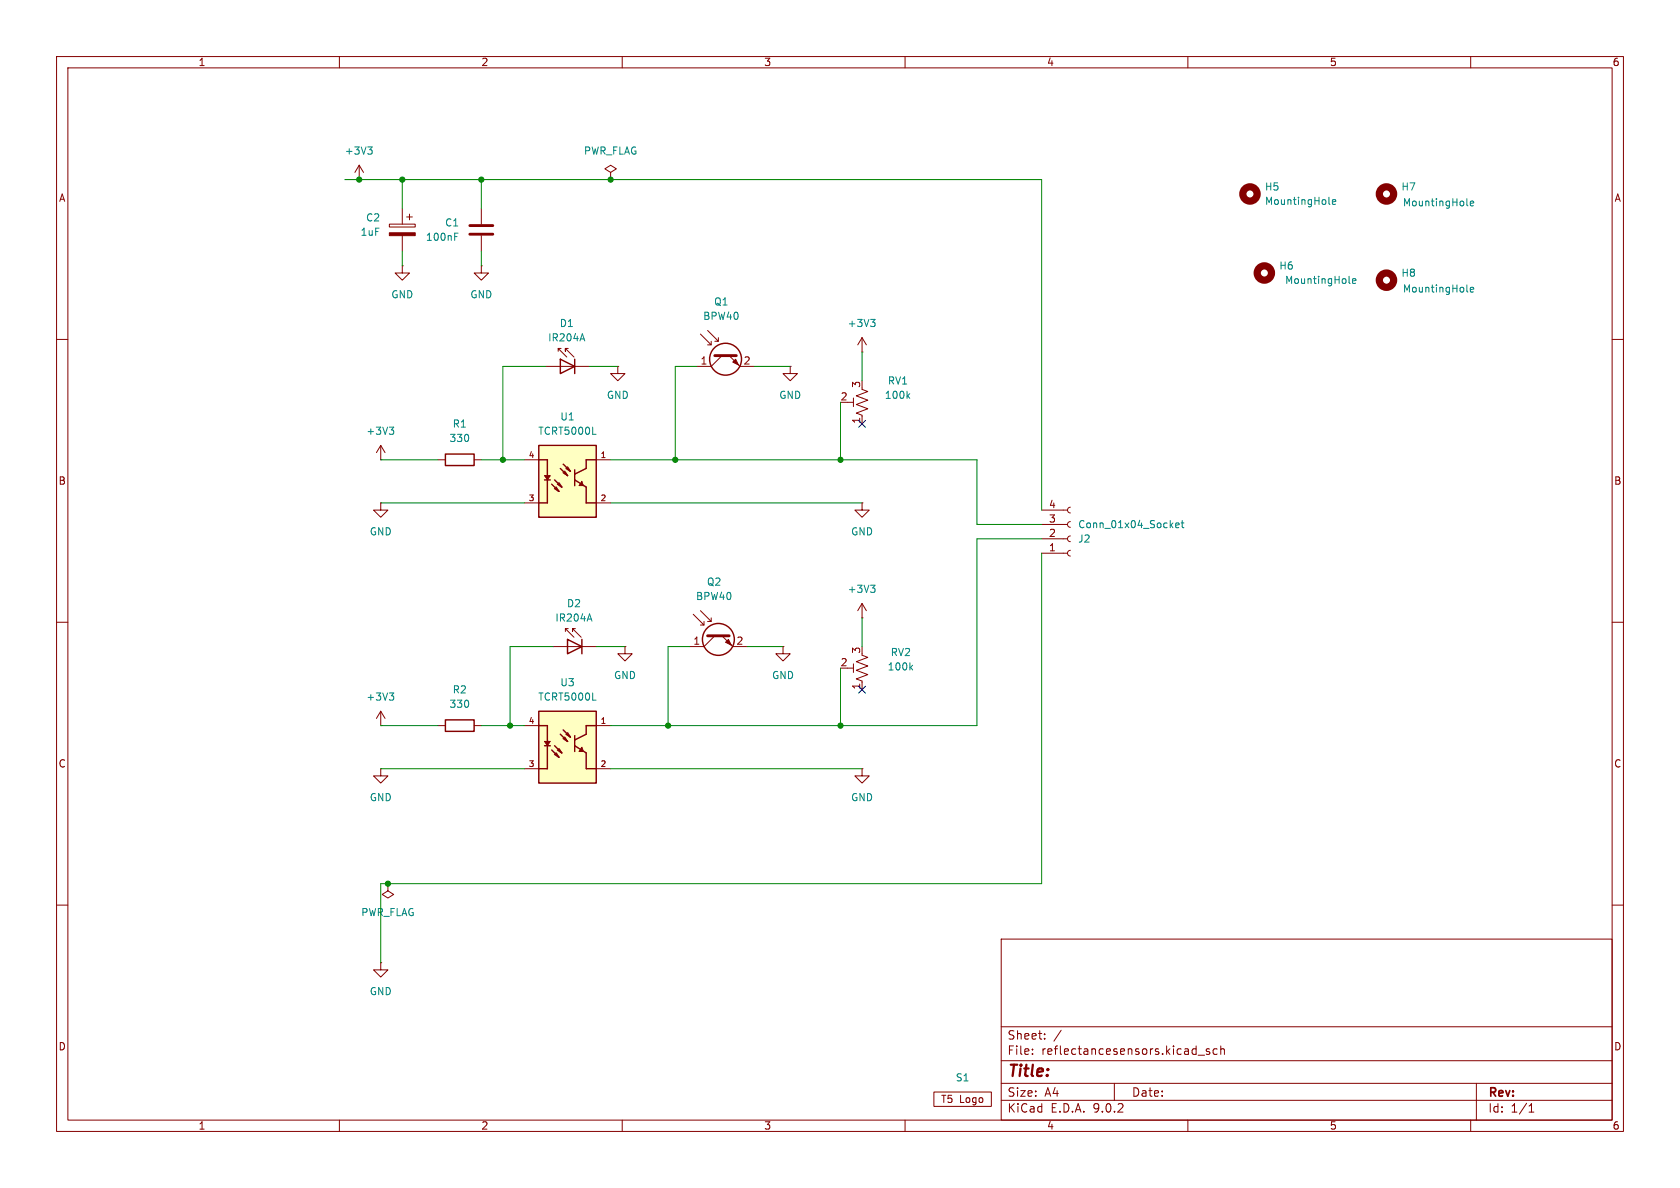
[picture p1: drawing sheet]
<svg xmlns="http://www.w3.org/2000/svg" width="297mm" height="210mm" viewBox="0 0 297 210" stroke-linecap="round" stroke-linejoin="round" font-family="sans-serif">
<path d="M0 0h297v210h-297z" fill="#fff" stroke="#fff" stroke-width=".18"/>
<g fill="none" stroke="#840000" stroke-width=".18">
<path d="M10 10h277v190h-277zM12 12h273v186h-273zM60 10v2M110 10v2M160 10v2M210 10v2M260 10v2M85.1 36.8v2.8M71.1 47v1.3h-1.3l1.3 1.2 1.3-1.2h-1.3M71.1 47h.1M85.1 47v1.3h-1.3l1.3 1.2 1.3-1.2h-1.3M85.1 47h.1"/>
<path d="M85.1 41.7v2.8M152.4 59.7l-.8 1.3M152.4 59.7l.8 1.3M152.4 59.7v2.5M10 60h2M152.4 62.2h.1M285 60h2M10 110h2M97.8 114.3h7.6M99.9 111.6v-.5l1.6 1.5M99.9 111.1h.6M101.7 111.1h-.5v.5v-.5l1.5 1.5"/>
<path d="M110.5 114.3v1.3h1.3l-1.3 1.2-1.3-1.2h1.3M110.5 114.3h.1M122.6 108.6l1.9 1.9h-.7M123.8 108l1.9 1.9h-.6M124.5 109.9v.6M125.7 109.2v.7M126.4 112.4l-1.9 1.9h-2.6M127.6 112.4l1.9 1.9h2.6M285 110h2M10 160h2M177 166h108v32h-108zM285 160h2"/>
<path d="M60 198v2M110 198v2M160 198v2M177 194.5h108M177 191.5h108M177 187.5h108M177 181.5h108M182.5 186.3v.1M182.5 185.5v.1M184.7 183.6v.1M184.7 182.8v.1M187.6 182.1l-1.3 2"/>
<path d="M197 191.5v3M210 198v2M211.8 186.5h1.2M213.8 185.5l-.3-.1-.3 .2 .1 .2 .5 .2v.3h-.6M215.2 185.5l-.5-.1-.2 .3v.4l.1 .2h.6M215.8 185.5l.2-.1 .4 .1 .1 .9M215.8 184.9v1.5M260 198v2M261 191.5v6.5M270.3 196.6h.9M270.3 195.5l.4-.4v1.5"/>
</g>
<path d="M83.1 39.9h4M83.1 41.4h4M125.1 112.4h3.8" fill="none" stroke="#840000" stroke-width=".51"/>
<g fill="none" stroke="#840000" stroke-width=".25">
<path d="M100.3 113l2.6 1.3-2.6 1.3zM102.9 113v2.6"/>
<circle cx="127" cy="113" r="2.82"/>
</g>
<path d="M128.3 113.5l.5-.5 .5 1z" fill="#840000" stroke="#840000" stroke-width=".18"/>
<path d="M80.4 41.8h.4M80.4 41.2h.6M153.9 56.5h.8l-.4 .4M154.5 56.9l.2 .3v.3l-.2 .2M104.2 108.5l.4 1.3" fill="none" stroke="#008484" stroke-width=".18"/>
<path d="M95.2 125.7h10.2v12.7h-10.2z" fill="#ffffc2"/>
<g fill="none" stroke="#840000" stroke-width=".25">
<path d="M78.7 127.3h5.1v2h-5.1zM95.2 125.7h10.2v12.7h-10.2zM95.2 128.3h1.6v2.8M96.3 131.8h1M96.8 131.8v4.1h-1.6M97.5 132.6l1.3 1.3M98 131.8l1.3 1.3M98 133.4l.8 .5M98.3 133.1l.5 .8M98.6 132.6l.7 .5M98.8 132.3l.5 .8M99.1 129.8l1.2 1.3"/>
<path d="M99.6 129l1.2 1.3M99.6 130.6l.7 .5M99.8 130.3l.5 .8M100.1 129.8l.7 .5M100.3 129.5l.5 .8M101.6 131.8l2 1.3v2.8h1.8M101.6 130v2.8M105.4 128.3h-1.8v1.5l-2 1"/>
<circle cx="128.3" cy="63.5" r="2.82"/>
</g>
<g fill="#840000" stroke="#840000" stroke-width=".18">
<path d="M96.3 131.1h1l-.5 .7z"/>
<path d="M102.9 132.1l.2 .7h-.7z"/>
<path d="M129.5 64l.5-.5 .6 1z"/>
</g>
<g fill="none" stroke="#840000" stroke-width=".18">
<path d="M123.8 59.1l1.9 1.9h-.6M125.1 58.4l1.9 1.9h-.6M127 59.7v.6M125.7 60.3v.7M127.6 62.9l-1.9 1.9h-2.5M128.9 62.9l1.9 1.9h2.5M139.7 64.8v1.2h1.3l-1.3 1.3-1.3-1.3h1.3M139.7 64.8h.1M149.9 71.1h1M150.9 70.4v1.5M152.4 68.8l1 .4-2 .8 2 .7-2 .8 2 .8-2 .7 1 .4v1.5M138.4 114.3v1.3h1.3l-1.3 1.2-1.2-1.2h1.2"/>
<path d="M138.4 114.3h.1M149.9 118.1h1M150.9 117.3v1.6M152.4 109.2h.1M152.4 115.8l1 .4-2 .8 2 .7-2 .8 2 .8-2 .7 1 .4v1.5M152.4 106.7v2.5M152.4 106.7l-.8 1.3M152.4 106.7l.8 1.3M67.3 135.9v1.3h1.3l-1.3 1.2-1.3-1.2h1.3M67.3 135.9h.1M67.3 128.3h.1M67.3 125.7l-.8 1.3"/>
<path d="M67.3 125.7l.8 1.3M67.3 125.7v2.6M77.5 128.3h1.2M83.8 128.3h1.3M92.7 128.3h2.5M92.7 135.9h2.5M105.4 128.3h2.5M105.4 135.9h2.5M152.4 135.9v1.3h1.3l-1.3 1.2-1.3-1.2h1.3M152.4 135.9h.1M68.6 156.2v1.3l1 .6-1 .7-1-.7 1-.6M68.6 156.2h.1"/>
<path d="M67.3 170.2v1.3h-1.3l1.3 1.2 1.3-1.2h-1.3M67.3 170.2h.1M165.1 193h10.2v2.6h-10.2z"/>
</g>
<g fill="none" stroke="#008484" stroke-width=".18">
<path d="M234.9 36l.2 .1M235.5 35.7l.6-.1v-.2l-.4-.1-.2 .2 .1 .6h.5M238.5 49.9l.2 .2M239.1 49.7l.6-.1-.1-.3h-.3l-.2 .1 .1 .6h.4M160.5 69.9l.3 .5M160.8 69.6l-.4 .5M153.9 103.4h.8l-.4 .5M154.5 103.9l.2 .3v.3l-.2 .2M161 118l.3 .4M161.3 117.6l-.4 .5M68.8 122.5h.8l-.4 .5M69.4 123l.2 .2v.3l-.2 .3"/>
<path d="M104.8 123.8h.6"/>
</g>
<path d="M126.4 62.9h3.8" fill="none" stroke="#840000" stroke-width=".51"/>
<g fill="none" stroke="#840000" stroke-width="1.3">
<circle cx="221" cy="34.3" r="1.27"/>
<circle cx="223.5" cy="48.3" r="1.27"/>
</g>
<path d="M95.2 78.7h10.2v12.7h-10.2z" fill="#ffffc2"/>
<g fill="none" stroke="#840000" stroke-width=".25">
<path d="M95.2 78.7h10.2v12.7h-10.2zM99.1 63.5l2.5 1.3-2.5 1.2zM101.6 63.5v2.5M78.7 80.3h5.1v2h-5.1zM95.2 81.3h1.6v2.8M96.3 84.8h1M96.8 84.8v4.1h-1.6M97.5 85.6l1.3 1.3M98 84.8l1.3 1.3M98 86.4l.8 .5M98.3 86.1l.5 .8M98.6 85.6l.7 .5"/>
<path d="M98.8 85.3l.5 .8M99.1 82.8l1.2 1.3M99.6 82l1.2 1.3M99.6 83.6l.7 .5M99.8 83.3l.5 .8M100.1 82.8l.7 .5M100.3 82.6l.5 .7M101.6 84.8l2 1.3v2.8h1.8M101.6 83.1v2.8M105.4 81.3h-1.8v1.5l-2 1"/>
</g>
<g fill="#840000" stroke="#840000" stroke-width=".18">
<path d="M96.3 84.1h1l-.5 .7z"/>
<path d="M102.9 85.1l.2 .8h-.7z"/>
<path d="M68.8 41.1h4.6v.6h-4.6z"/>
</g>
<g fill="none" stroke="#840000" stroke-width=".18">
<path d="M63.5 31.8h.1M63.5 29.2l.8 1.3M63.5 29.2l-.8 1.3M63.5 29.2v2.6M68.8 39.6h4.6v.5h-4.6zM71.1 36.8v2.8M71.9 38.4h1M72.4 37.8v1.1M107.9 30.5l-1-.7 1-.6 1.1 .6-1.1 .7v1.3M107.9 31.8h.1M71.1 41.7v2.8M67.3 78.7l-.8 1.3"/>
<path d="M67.3 78.7l.8 1.3M67.3 78.7v2.6M96.5 64.8h7.6M98.7 62.1v-.5l1.5 1.5M98.7 61.6h.5M100.5 61.6h-.6v.5v-.5l1.6 1.5M109.2 64.8v1.2h1.3l-1.3 1.3-1.3-1.3h1.3M109.2 64.8h.1M67.3 81.3h.1M67.3 88.9v1.3h1.3l-1.3 1.2-1.3-1.2h1.3M67.3 88.9h.1M77.5 81.3h1.2"/>
<path d="M83.8 81.3h1.3M92.7 81.3h2.5M92.7 88.9h2.5M105.4 81.3h2.5M105.4 88.9h2.5M152.4 88.9v1.3h1.3l-1.3 1.2-1.3-1.2h1.3M152.4 88.9h.1M184.1 97.8h4.6M184.1 95.3h4.6M184.1 92.7h4.6M184.1 90.2h4.6M189.2 97.3l-.3 .1-.2 .4 .2 .3 .3 .2"/>
<path d="M189.2 94.7l-.3 .2-.2 .4 .2 .3 .3 .2M189.2 92.2l-.3 .2-.2 .3 .2 .4 .3 .1M189.2 89.7l-.3 .1-.2 .4 .2 .3 .3 .2"/>
</g>
<g fill="none" stroke="#008484" stroke-width=".18">
<path d="M65 26h.8l-.4 .5M65.6 26.5l.2 .2v.3l-.2 .2M259.3 36.2l.2 .2M259.9 36l.6-.2v-.2l-.4-.1-.2 .2 .1 .6h.5M103 59l.4 1.3M259.3 51.5l.2 .1M259.9 51.2l.6-.1v-.3h-.4l-.2 .2 .1 .6h.5M68.8 75.5h.8l-.4 .5M69.4 76l.2 .2v.3l-.2 .3M104.8 76.8h.6M207.8 92.9l.7-.2-.1-.2-.4-.1-.2 .2 .1 .6h.5M208.8 92.4h.5"/>
<path d="M209 92v1.1l.3 .2"/>
</g>
<g fill="none" stroke="#840000" stroke-width="1.3">
<circle cx="245.1" cy="34.3" r="1.27"/>
<circle cx="245.1" cy="49.5" r="1.27"/>
</g>
<g fill="none" stroke="#008400" stroke-width=".18">
<path d="M61 31.8h123.1v58.4M71.1 31.8v5M85.1 31.8v5M71.1 44.5v2.5M85.1 44.5v2.5M96.5 64.8h-7.6v16.5M104.1 64.8h5.1M123.2 64.8h-3.8v16.5M133.3 64.8h6.4M148.6 71.1v10.2M152.4 62.2v5.1M67.3 81.3h10.2"/>
<path d="M67.3 88.9h25.4M85.1 81.3h7.6M107.9 81.3h64.8v11.4h11.4M107.9 88.9h44.5M184.1 97.8v58.4h-116.8v14M184.1 95.3h-11.4v33h-64.8M97.8 114.3h-7.6v14M105.4 114.3h5.1M121.9 114.3h-3.8v14M132.1 114.3h6.3M148.6 118.1v10.2M152.4 109.2v5.1"/>
<path d="M67.3 128.3h10.2M67.3 135.9h25.4M85.1 128.3h7.6M107.9 135.9h44.5"/>
</g>
<path d="M151.8 74.3l1.2 1.2M153 74.3l-1.2 1.2M151.8 121.3l1.2 1.2M153 121.3l-1.2 1.2" fill="none" stroke="#000084" stroke-width=".18"/>
<g fill="#008400" stroke="#008400" stroke-width=".18">
<circle cx="63.5" cy="31.8" r=".46"/>
<circle cx="71.1" cy="31.8" r=".46"/>
<circle cx="85.1" cy="31.8" r=".46"/>
<circle cx="107.9" cy="31.8" r=".46"/>
<circle cx="88.9" cy="81.3" r=".46"/>
<circle cx="118.1" cy="128.3" r=".46"/>
<circle cx="148.6" cy="128.3" r=".46"/>
<circle cx="90.2" cy="128.3" r=".46"/>
<circle cx="68.6" cy="156.2" r=".46"/>
<circle cx="148.6" cy="81.3" r=".46"/>
<circle cx="119.4" cy="81.3" r=".46"/>
</g>
<text font-size="2.8" fill="#840000" x="178" y="190.9">Title:</text>
<g font-size="2.1" fill="#840000">
<text x="178" y="184">Sheet:</text>
<text x="178" y="186.7">File:</text>
<text x="184.1" y="186.7">reflectancesensors.kicad_sch</text>
<text x="178" y="196.9">KiCad</text>
<text x="178" y="194.1">Size:</text>
<text x="184.7" y="194.1">A4</text>
<text x="185.7" y="196.9">E.D.A.</text>
<text x="193.3" y="196.9">9.0.2</text>
<text x="200" y="194.1">Date:</text>
<text x="263" y="194.3">Rev:</text>
<text x="263" y="196.9">Id:</text>
<text x="267.1" y="196.9">1/1</text>
</g>
<g font-size="1.8" fill="#840000">
<text x="35" y="11.9">1</text>
<text x="85" y="11.9">2</text>
<text x="135" y="11.9">3</text>
<text x="185" y="11.9">4</text>
<text x="235" y="11.9">5</text>
<text x="285" y="11.9">6</text>
<text x="10.3" y="35.9">A</text>
<text x="285.3" y="35.9">A</text>
<text x="123.8" y="64.5">1</text>
<text x="131.4" y="64.5">2</text>
<text x="148.5" y="70.9">2</text>
<text x="152.1" y="68.7" transform="rotate(-90 152.1 68.7)">3</text>
<text x="152.1" y="75" transform="rotate(-90 152.1 75)">1</text>
<text x="10.3" y="85.9">B</text>
<text x="185.3" y="89.9">4</text>
<text x="285.3" y="85.9">B</text>
<text x="185.3" y="95">2</text>
<text x="185.3" y="92.5">3</text>
<text x="185.3" y="97.5">1</text>
<text x="122.5" y="114">1</text>
<text x="130.1" y="114">2</text>
<text x="148.5" y="117.9">2</text>
<text x="152.1" y="115.6" transform="rotate(-90 152.1 115.6)">3</text>
<text x="152.1" y="122" transform="rotate(-90 152.1 122)">1</text>
<text x="10.3" y="135.9">C</text>
<text x="285.3" y="135.9">C</text>
<text x="10.3" y="185.9">D</text>
<text x="285.3" y="185.9">D</text>
<text x="166.3" y="195.2">T5</text>
<text x="169.6" y="195.2">Logo</text>
<text x="35" y="199.9">1</text>
<text x="85" y="199.9">2</text>
<text x="135" y="199.9">3</text>
<text x="185" y="199.9">4</text>
<text x="235" y="199.9">5</text>
<text x="285" y="199.9">6</text>
</g>
<g font-size="1.8" fill="#008484">
<text x="60.9" y="27.5">+3V3</text>
<text x="103.1" y="27.5">PWR_FLAG</text>
<text x="223.5" y="33.9">H5</text>
<text x="247.7" y="33.9">H7</text>
<text x="63.6" y="41.9">1uF</text>
<text x="64.6" y="39.3">C2</text>
<text x="78.6" y="40.2">C1</text>
<text x="223.5" y="36.4">MountingHole</text>
<text x="247.9" y="36.7">MountingHole</text>
<text x="75.2" y="42.8">100nF</text>
<text x="226.1" y="47.9">H6</text>
<text x="69.1" y="52.9">GND</text>
<text x="83.1" y="52.9">GND</text>
<text x="227.1" y="50.4">MountingHole</text>
<text x="247.7" y="49.1">H8</text>
<text x="247.9" y="51.9">MountingHole</text>
<text x="98.9" y="58">D1</text>
<text x="124.2" y="56.7">BPW40</text>
<text x="126.1" y="54.2">Q1</text>
<text x="149.8" y="58">+3V3</text>
<text x="96.8" y="60.6">IR204A</text>
<text x="107.2" y="70.7">GND</text>
<text x="137.7" y="70.7">GND</text>
<text x="156.3" y="70.7">100k</text>
<text x="156.9" y="68.2">RV1</text>
<text x="64.7" y="77.1">+3V3</text>
<text x="79.9" y="75.8">R1</text>
<text x="95.1" y="77.1">TCRT5000L</text>
<text x="99" y="74.5">U1</text>
<text x="79.4" y="78.3">330</text>
<text x="65.3" y="94.8">GND</text>
<text x="150.4" y="94.8">GND</text>
<text x="190.5" y="93.6">Conn_01x04_Socket</text>
<text x="190.5" y="96.1">J2</text>
<text x="100.1" y="107.5">D2</text>
<text x="122.9" y="106.3">BPW40</text>
<text x="124.9" y="103.7">Q2</text>
<text x="149.8" y="105">+3V3</text>
<text x="98.1" y="110.1">IR204A</text>
<text x="156.8" y="118.7">100k</text>
<text x="157.4" y="116.2">RV2</text>
<text x="64.7" y="124.1">+3V3</text>
<text x="79.4" y="125.3">330</text>
<text x="79.9" y="122.8">R2</text>
<text x="95.1" y="124.1">TCRT5000L</text>
<text x="99" y="121.5">U3</text>
<text x="108.5" y="120.2">GND</text>
<text x="136.4" y="120.2">GND</text>
<text x="65.3" y="141.8">GND</text>
<text x="150.4" y="141.8">GND</text>
<text x="63.8" y="162.2">PWR_FLAG</text>
<text x="65.3" y="176.1">GND</text>
<text x="168.9" y="191.4">S1</text>
</g>
<g font-size="1.4" fill="#840000">
<text x="93.4" y="81">4</text>
<text x="106.1" y="81">1</text>
<text x="93.4" y="88.6">3</text>
<text x="106.1" y="88.6">2</text>
<text x="93.4" y="128">4</text>
<text x="106.1" y="128">1</text>
<text x="93.4" y="135.6">3</text>
<text x="106.1" y="135.6">2</text>
</g>
</svg>
